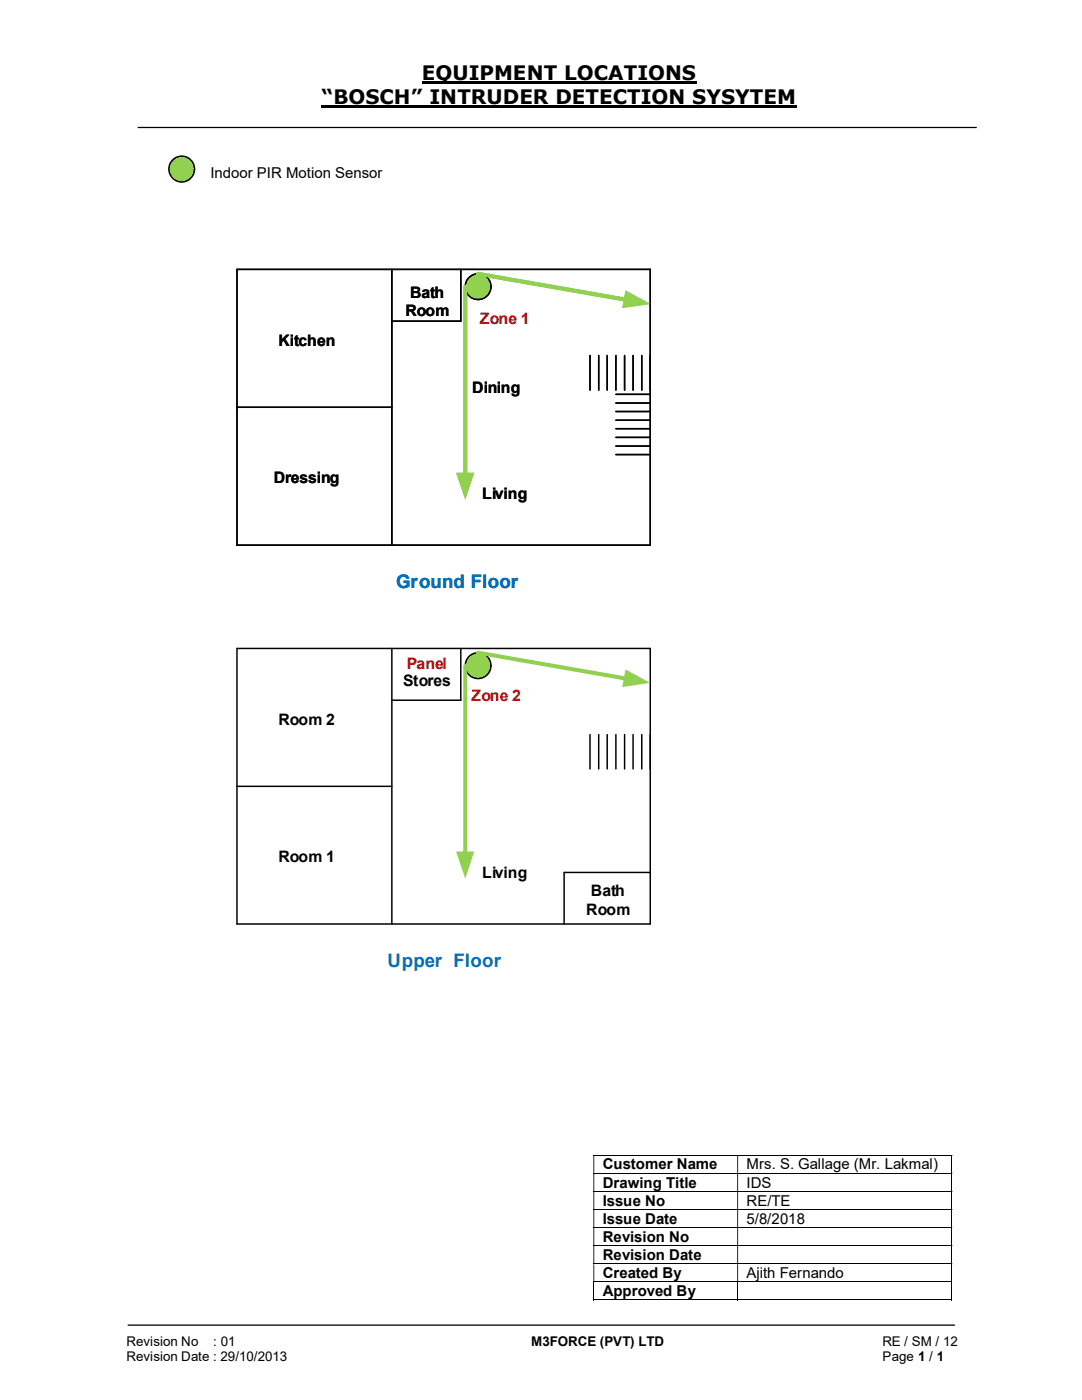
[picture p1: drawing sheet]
<svg xmlns="http://www.w3.org/2000/svg" width="216mm" height="279mm" viewBox="0 0 216 279" stroke-linecap="round" stroke-linejoin="round" font-family="sans-serif">
<path d="M84.2 16.4h54.8M64.2 21.3h94.8" fill="none" stroke="#000" stroke-width=".42"/>
<path d="M27.5 25.4h167.4M25.5 264.5h165" fill="none" stroke="#000" stroke-width=".25"/>
<g fill="none" stroke="#000" stroke-width=".2">
<path d="M118.4 230.6h71.5M118.4 234.1h71.5M118.4 237.8h71.5M189.9 230.7v3.4M189.9 234.2v3.5M189.9 237.9v3.4M118.4 241.4h71.5M118.4 245h71.5M118.4 248.6h71.5M118.4 252.2h71.5M118.4 255.8h71.5M118.4 259.4h28.7"/>
<path d="M118.5 255.9v3.6M147.2 255.9v3.6M147.3 259.4h42.6M189.9 241.5v3.4M189.9 245.1v3.4M189.9 248.7v3.4M189.9 252.3v3.4M189.9 255.9v3.6"/>
</g>
<g fill="#000">
<path d="M189.9 230.5h.1v.2h-.1zM118.4 230.7h.2v3.4h-.2zM147.1 230.7h.2v3.4h-.2z" fill-rule="evenodd"/>
<path d="M189.9 234.1h.1v.1h-.1zM118.4 234.2h.2v3.5h-.2zM147.1 234.2h.2v3.5h-.2z" fill-rule="evenodd"/>
<path d="M189.9 237.7h.1v.2h-.1zM118.4 237.9h.2v3.4h-.2zM147.1 237.9h.2v3.4h-.2z" fill-rule="evenodd"/>
<path d="M189.9 241.3h.1v.2h-.1zM118.4 241.5h.2v3.4h-.2zM147.1 241.5h.2v3.4h-.2z" fill-rule="evenodd"/>
<path d="M189.9 244.9h.1v.2h-.1zM118.4 245.1h.2v3.4h-.2zM147.1 245.1h.2v3.4h-.2z" fill-rule="evenodd"/>
<path d="M189.9 248.5h.1v.2h-.1zM118.4 248.7h.2v3.4h-.2zM147.1 248.7h.2v3.4h-.2z" fill-rule="evenodd"/>
<path d="M189.9 252.1h.1v.2h-.1zM118.4 252.3h.2v3.4h-.2zM147.1 252.3h.2v3.4h-.2z" fill-rule="evenodd"/>
</g>
<path d="M189.9 255.7h.1v.2h-.1zM189.9 259.4h.1v.1h-.1z" fill="#000"/>
<g fill="none" stroke="#000" stroke-width=".3">
<path d="M47.3 53.8h82.5v55h-82.5zM78.2 53.8v55M91.9 53.8v10.3h-13.7M117.7 71v6.9M119.5 71v6.9M121.2 71v6.9M122.9 78.7h6.9M122.9 71v6.9M124.6 71v6.9M126.3 71v6.9M128.1 71v6.9M47.3 81.3h30.9"/>
<path d="M122.9 82.1h6.9M122.9 85.6h6.9M122.9 89h6.9M122.9 80.4h6.9M122.9 83.9h6.9M122.9 87.3h6.9M122.9 90.7h6.9"/>
</g>
<circle cx="95.4" cy="57.2" r="2.56" fill="#92d050"/>
<g fill="none" stroke="#000" stroke-width=".3">
<path d="M129.8 174.1h-17.2v10.3"/>
<circle cx="95.4" cy="57.2" r="2.56"/>
</g>
<path d="M92.8 57.2v37.6" fill="none" stroke="#92d050" stroke-width=".8"/>
<path d="M91 94.4h3.6l-1.8 5.3z" fill="#92d050"/>
<path d="M95.4 54.7l29.5 5.1" fill="none" stroke="#92d050" stroke-width=".8"/>
<path d="M124.8 58l5 2.7-5.6 .8z" fill="#92d050"/>
<g fill="none" stroke="#000" stroke-width=".3">
<path d="M47.3 53.8h82.5v55h-82.5zM78.2 53.8v55M91.9 53.8v10.3h-13.7M117.7 71v6.9M119.5 71v6.9M121.2 71v6.9M122.9 78.7h6.9M122.9 71v6.9M124.6 71v6.9M126.3 71v6.9M128.1 71v6.9M47.3 81.3h30.9"/>
<path d="M122.9 82.1h6.9M122.9 85.6h6.9M122.9 89h6.9M122.9 80.4h6.9M122.9 83.9h6.9M122.9 87.3h6.9M122.9 90.7h6.9"/>
</g>
<circle cx="95.4" cy="57.2" r="2.56" fill="#92d050"/>
<circle cx="95.4" cy="57.2" r="2.56" fill="none" stroke="#000" stroke-width=".3"/>
<path d="M92.8 57.2v37.6" fill="none" stroke="#92d050" stroke-width=".8"/>
<path d="M91 94.4h3.6l-1.8 5.3z" fill="#92d050"/>
<path d="M95.4 54.7l29.5 5.1" fill="none" stroke="#92d050" stroke-width=".8"/>
<path d="M124.8 58l5 2.7-5.6 .8z" fill="#92d050"/>
<path d="M47.3 129.4h82.5v55h-82.5zM78.2 129.4v55M91.9 129.4v10.3h-13.7M47.3 156.9h30.9M117.7 146.6v6.9M119.5 146.6v6.9M121.2 146.6v6.9M122.9 146.6v6.9M124.6 146.6v6.9M126.3 146.6v6.9M128.1 146.6v6.9" fill="none" stroke="#000" stroke-width=".3"/>
<circle cx="95.4" cy="132.8" r="2.58" fill="#92d050"/>
<circle cx="95.4" cy="132.8" r="2.58" fill="none" stroke="#000" stroke-width=".3"/>
<path d="M92.8 132.8v37.6" fill="none" stroke="#92d050" stroke-width=".8"/>
<path d="M91 170h3.6l-1.8 5.3z" fill="#92d050"/>
<path d="M95.4 130.3l29.5 5.1" fill="none" stroke="#92d050" stroke-width=".8"/>
<g fill="#92d050">
<path d="M124.8 133.6l5 2.7-5.6 .8z"/>
<circle cx="36.3" cy="33.7" r="2.57"/>
</g>
<circle cx="36.3" cy="33.7" r="2.57" fill="none" stroke="#000" stroke-width=".3"/>
<g font-size="4">
<text x="84.2" y="16">EQUIPMENT LOCATIONS</text>
<text x="64.2" y="20.8">“BOSCH” INTRUDER DETECTION SYSYTEM</text>
</g>
<g font-size="3.7" fill="#0070c0">
<text x="79" y="117.3">Ground Floor</text>
<text x="77.3" y="193">Upper Floor</text>
</g>
<g font-size="3.2">
<text x="81.8" y="59.5">Bath</text>
<text x="80.9" y="63.2">Room</text>
<text x="55.5" y="69">Kitchen</text>
<text x="94.2" y="78.5">Dining</text>
<text x="54.6" y="96.5">Dressing</text>
<text x="96.2" y="99.5">Living</text>
<text x="80.5" y="136.9">Stores</text>
<text x="55.5" y="144.6">Room 2</text>
<text x="55.5" y="172.1">Room 1</text>
<text x="96.2" y="175.2">Living</text>
<text x="117.9" y="178.9">Bath</text>
<text x="117" y="182.5">Room</text>
</g>
<g font-size="3.2" fill="#c00000">
<text x="95.8" y="64.6">Zone 1</text>
<text x="81.2" y="133.5">Panel</text>
<text x="94.1" y="139.9">Zone 2</text>
</g>
<g font-size="3">
<text x="42" y="35.5">Indoor PIR Motion Sensor</text>
<text x="120.3" y="233.4">Customer Name</text>
<text x="149" y="233.4">Mrs. S. Gallage (Mr. Lakmal)</text>
<text x="120.3" y="237">Drawing Title</text>
<text x="149" y="237">IDS</text>
<text x="120.3" y="240.6">Issue No</text>
<text x="120.3" y="244.2">Issue Date</text>
<text x="149" y="240.6">RE/TE</text>
<text x="149" y="244.2">5/8/2018</text>
<text x="120.3" y="247.8">Revision No</text>
<text x="120.3" y="251.4">Revision Date</text>
<text x="120.3" y="255.1">Created By</text>
<text x="149" y="255.1">Ajith Fernando</text>
<text x="120.3" y="258.7">Approved By</text>
</g>
<g font-size="2.7">
<text x="25.2" y="268.7">Revision No</text>
<text x="42.6" y="268.7">: 01</text>
<text x="106" y="268.7">M3FORCE (PVT) LTD</text>
<text x="176.1" y="268.7">RE / SM / 12</text>
<text x="25.2" y="271.7">Revision Date : 29/10/2013</text>
<text x="176.1" y="271.7">Page 1 / 1</text>
</g>
</svg>
